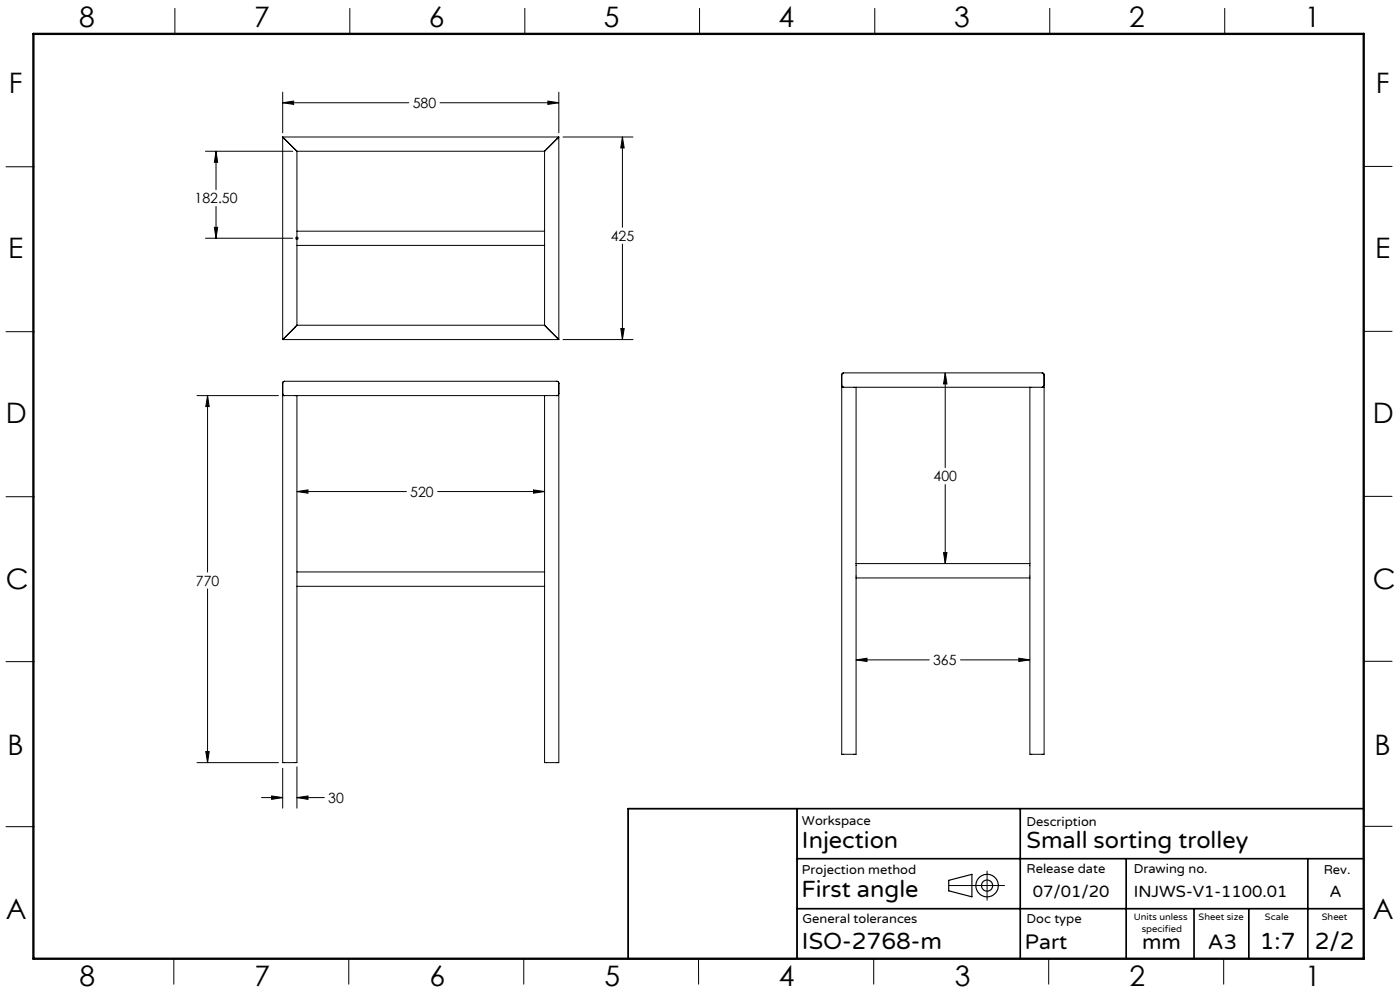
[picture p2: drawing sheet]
<svg xmlns="http://www.w3.org/2000/svg" width="420mm" height="297mm" viewBox="0 0 420 297" stroke-linecap="round" stroke-linejoin="round" font-family="sans-serif">
<g fill="none" stroke="#000" stroke-width=".35">
<path d="M284.6 263.8l7-1.8v6.8l-7-1.8z"/>
<circle cx="296.1" cy="265.4" r="1.66"/>
<circle cx="296.1" cy="265.4" r="3.4"/>
</g>
<g fill="none" stroke="#000" stroke-width=".3">
<path d="M52.5 2.5v7.7M105 2.5v7.7M157.4 2.5v7.7M209.9 2.5v7.7M262.4 2.5v7.7M314.9 2.5v7.7M367.4 2.5v7.7M84.8 30.8l3.3-.5v1zM84.8 27.6v12.2M84.8 30.8h37.8M132 30.8h35.6M164.4 30.3l3.2 .5-3.2 .5z"/>
<path d="M167.6 27.6v12.2M1.8 50h8.5M61.6 45.3h26.2M64.8 45.3l.5 3.3h-1zM64.8 45.3v11.6M84.8 41.1l.6 .5M84.8 41.1v60.7M84.8 41.1h82.8M85.4 41.6l3.7 3.7M89.1 45.3v52.2M89.1 45.3h74.3M163.4 45.3v52.2"/>
<path d="M167.1 41.6l-3.7 3.7M167.6 41.1l-.5 .5M167.6 41.1v60.7M168.9 41.1h21M186.7 41.1l.6 3.2h-1.1zM186.7 41.1v27M409.1 49.9h8.5M61.6 71.4h26.2M64.3 68.1h1l-.5 3.3zM64.8 61.9v9.5M88.6 71.4h1M88.7 71l.7 .8"/>
<path d="M89.1 69.3h74.3M89.1 73.6h74.3M89.4 71l-.7 .8M186.7 73.2v28.6M1.8 99.4h8.5M89.1 97.5l-3.7 3.7M89.1 97.5h74.3M163.4 97.5l3.7 3.7M186.2 98.5h1.1l-.6 3.3zM409.1 99.3h8.5M59.1 118.6h24.4M62.3 118.6l.5 3.2h-1.1z"/>
<path d="M62.3 118.6v52.8M84.8 114.9v3.2l.6 .5M84.8 101.8h82.8M85.4 114.3l-.5 .1-.1 .5M85.4 114.3l-.5 .2-.1 .4M85.4 118.6h-.6v110h4.3v-110M85.4 118.6h3.7M85.4 101.2l-.6 .6M85.4 114.3h81.7M89.1 118.6h74.3M163.4 118.6h3.7M163.4 118.6v110h4.2v-110h-.5"/>
<path d="M167.1 114.3l.4 .1 .1 .5M167.1 114.3l.5 .2v.4M167.1 101.2l.5 .6M167.6 114.9v3.2l-.5 .5M168.9 101.8h21M252.5 112.4v3.2l.6 .5M253.1 111.8l-.4 .1-.2 .5M253.1 111.8h59.6l.5 .4v3.3M253.1 111.8l-.4 .2-.2 .4M253.1 116.1h3.7M253.1 116.1h-.6v110h4.3v-52.9M256.8 116.1v52.8"/>
<path d="M256.8 116.1h52.2M283.6 111.8l.5 3.3h-1zM283.6 111.8v28.4M309 116.1h3.7M309 116.1v52.8M312.7 116.1h.5v110h-4.2v-52.9M313.2 115.5l-.5 .6M1.8 148.9h8.5M89.1 147.3l3.3-.5v1zM89.1 147.3h32.8M131.3 147.3h32.1M160.1 146.8l3.3 .5-3.3 .5z"/>
<path d="M283.6 145.2v23.7M409.1 148.8h8.5M62.3 176.5v52.1M89.1 171.4h74.3M89.1 175.7h74.3M256.8 168.9v4.3M256.8 173.2h52.2M256.8 168.9h52.2M283.1 165.6h1l-.5 3.3zM309 168.9v4.3M1.8 198.3h8.5M256.8 197.8l3.3-.5v1z"/>
<path d="M256.8 197.8h22M288.1 197.8h20.9M305.6 197.3l3.4 .5-3.4 .5zM409.1 198.2h8.5M59.1 228.6h24.4M61.7 225.2h1.1l-.5 3.4zM78.5 239h6.3M81.5 238.5l3.3 .5-3.3 .6zM84.8 230.3v11.9M89.1 239l3.3-.5v1.1zM89.1 229.8v12.4M89.1 239h8.2"/>
<path d="M1.8 247.8h8.5M188.5 242.4h50.6v44.9h-50.6zM409.1 247.6h8.5M284.6 265.4h16.8M296.1 261.1v8.7M52.1 287.3v7.7M104.6 287.3v7.7M157.1 287.3v7.7M209.6 287.3v7.7M262.1 287.3v7.7M314.6 287.3v7.7M367.1 287.3v7.7"/>
</g>
<path d="M239.1 242.4v44.9M239.1 257.3h170M306.1 242.4v44.9M337.9 257.3v30M392.4 257.3v30M409.1 242.4h-220.6v44.9M239.1 272.3h170M358.2 272.3v15M374.6 272.3v15" fill="none" stroke="#000" stroke-width=".5"/>
<path d="M10 10.2h399.1v277.1h-399.1z" fill="none" stroke="#000" stroke-width=".7"/>
<g fill="#000">
<path d="M64.3 68.1h1l-.5 3.3zM64.8 45.3l.5 3.3h-1z"/>
<path d="M61.7 225.2h1.1l-.5 3.4zM62.3 118.6l.5 3.2h-1.1zM89.1 147.3l3.3-.5v1zM160.1 146.8l3.3 .5-3.3 .5zM81.5 238.5l3.3 .5-3.3 .6zM89.1 239l3.3-.5v1.1zM186.7 41.1l.6 3.2h-1.1zM186.2 98.5h1.1l-.6 3.3zM84.8 30.8l3.3-.5v1zM164.4 30.3l3.2 .5-3.2 .5zM283.6 111.8l.5 3.3h-1zM283.1 165.6h1l-.5 3.3zM256.8 197.8l3.3-.5v1zM305.6 197.3l3.4 .5-3.4 .5z"/>
</g>
<g font-size="8.5">
<text x="23.8" y="8">8</text>
<text x="76.3" y="8">7</text>
<text x="128.7" y="8">6</text>
<text x="181.2" y="8">5</text>
<text x="233.6" y="8">4</text>
<text x="286.3" y="8">3</text>
<text x="338.7" y="8">2</text>
<text x="391.4" y="8">1</text>
<text x="2.7" y="28">F</text>
<text x="412.8" y="28">F</text>
<text x="2.4" y="77.2">E</text>
<text x="412.5" y="77.2">E</text>
<text x="1.8" y="126.8">D</text>
<text x="411.9" y="126.9">D</text>
<text x="1.8" y="176.6">C</text>
<text x="411.9" y="176.7">C</text>
<text x="2.3" y="226.2">B</text>
<text x="412.4" y="226.2">B</text>
<text x="1.7" y="275.4">A</text>
<text x="411.8" y="275.5">A</text>
<text x="23.9" y="295.5">8</text>
<text x="76.4" y="295.5">7</text>
<text x="128.8" y="295.5">6</text>
<text x="181.3" y="295.5">5</text>
<text x="233.7" y="295.5">4</text>
<text x="286.4" y="295.5">3</text>
<text x="338.8" y="295.5">2</text>
<text x="391.5" y="295.5">1</text>
</g>
<g font-size="7.1">
<text x="240.6" y="254">Injection</text>
<text x="308" y="254">Small sorting trolley</text>
<text x="240.4" y="268.8">First angle</text>
<text x="240.6" y="284.3">ISO-2768-m</text>
<text x="378" y="284.3">1:7</text>
<text x="394.4" y="284.3">2/2</text>
</g>
<g font-size="6.3">
<text x="307.5" y="284.3">Part</text>
<text x="342.6" y="284.3">mm</text>
<text x="362.4" y="284.3">A3</text>
</g>
<g font-size="4.9">
<text x="309.9" y="268.7">07/01/20</text>
<text x="340.1" y="268.7">INJWS-V1-1100.01</text>
<text x="398.9" y="268.7">A</text>
</g>
<g font-size="4.2">
<text x="123.8" y="32.4">580</text>
<text x="58.4" y="61">182.50</text>
<text x="183.2" y="72.2">425</text>
<text x="123.1" y="148.9">520</text>
<text x="280.1" y="144.3">400</text>
<text x="58.8" y="175.5">770</text>
<text x="279.9" y="199.3">365</text>
<text x="98.5" y="240.6">30</text>
</g>
<g font-size="3.9">
<text x="240.6" y="247.2">Workspace</text>
<text x="307.9" y="247.4">Description</text>
<text x="240.6" y="262.1">Projection method</text>
<text x="308" y="261.5">Release date</text>
<text x="340.1" y="261.5">Drawing no.</text>
<text x="397.1" y="262.1">Rev.</text>
<text x="240.7" y="276.6">General tolerances</text>
<text x="308" y="276.6">Doc type</text>
</g>
<g font-size="2.8">
<text x="340.1" y="275.6">Units unless</text>
<text x="359.6" y="275.6">Sheet size</text>
<text x="379.5" y="275.8">Scale</text>
<text x="396.5" y="275.6">Sheet</text>
<text x="342.5" y="279.4">specified</text>
</g>
</svg>
